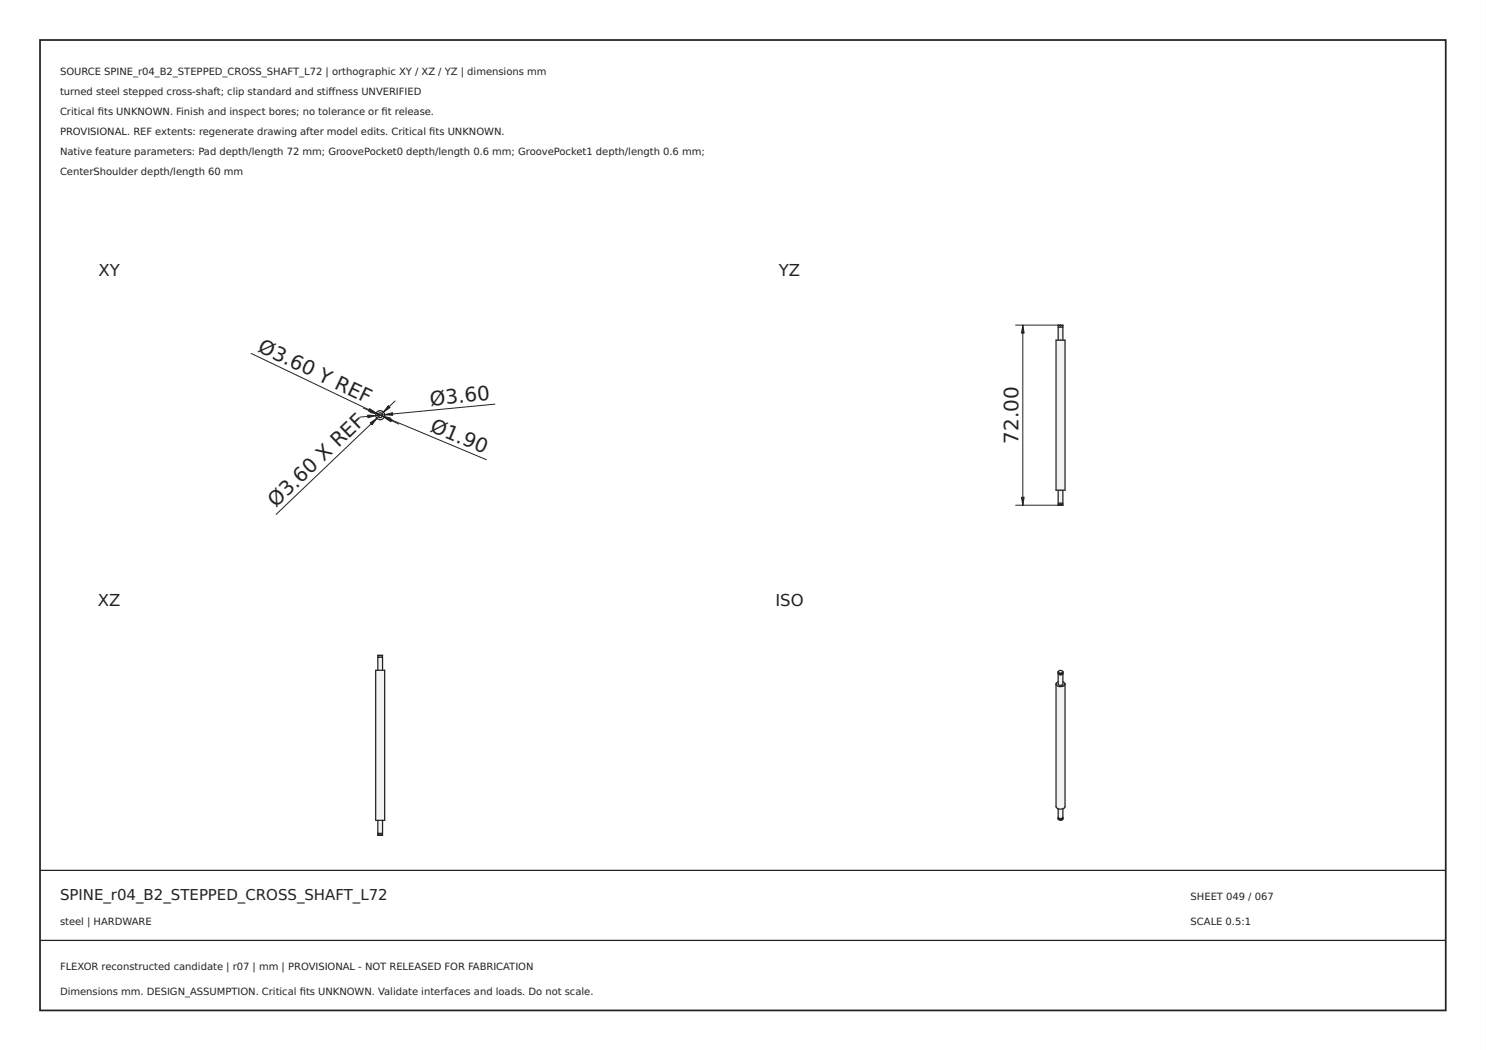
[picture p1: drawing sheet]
<svg xmlns="http://www.w3.org/2000/svg" width="297mm" height="210mm" viewBox="0 0 297 210" stroke-linecap="round" stroke-linejoin="round" font-family="sans-serif">
<path d="M0 0h297v210h-297zM0 0v210h297v-210z" fill="#000"/>
<path d="M8 8h281v194h-281z" fill="none" stroke="#222" stroke-width=".35"/>
<path d="M8 174h281zM8 188h281z" fill="#000" stroke="#222" stroke-width=".25"/>
<g fill="#f1f3f5">
<path d="M75.1 83a.9 .9 0 0 1 1.8 0 .9 .9 0 0 1-1.8 0zM75.5 83a.5 .5 0 0 1 1 0 .5 .5 0 0 1-1 0z" fill-rule="evenodd"/>
<circle cx="76" cy="83" r=".48"/>
</g>
<g fill="none" stroke="#212529" stroke-width=".25">
<circle cx="76" cy="83" r=".9"/>
<circle cx="76" cy="83" r=".48"/>
</g>
<path d="M50.2 70.6l29.5 14.2M72.6 81.6l24.6 10.3M79 80.2l-23.8 22.6M98.9 80.8l-27 2.6" fill="none" stroke="#212529" stroke-width=".2"/>
<g fill="#212529" stroke="#212529" stroke-width=".2">
<path d="M74 84.5l1.3-.9-.9 1.3z"/>
<path d="M77.6 81.1l.4 .4-1.4 .9z"/>
<path d="M73.9 81.7l1.3 .9-1.6-.4z"/>
<path d="M76.8 83.4l1.6 .4-.3 .5z"/>
<path d="M76.9 82.9l1.6-.4v.5z"/>
<path d="M73.5 83l1.6 .1-1.6 .4z"/>
<path d="M76.4 83.2l1.6 .4-.2 .4z"/>
<path d="M74.2 81.9l1.4 .9-1.6-.4z"/>
</g>
<g fill="#f1f3f5">
<path d="M75.5 166.9l1 .1z" fill-rule="evenodd"/>
<path d="M75.6 166.6h.8v.3h-.8z" fill-rule="evenodd"/>
<path d="M75.5 164h1v2.6h-1z" fill-rule="evenodd"/>
<path d="M75.1 134h1.8v30h-1.8z" fill-rule="evenodd"/>
<path d="M75.5 131.4h1v2.6h-1z" fill-rule="evenodd"/>
<path d="M75.6 131.1h.8v.3h-.8z" fill-rule="evenodd"/>
<path d="M75.5 131l1 .1z" fill-rule="evenodd"/>
</g>
<path d="M75.1 134h1.8v30h-1.8zM75.5 134v-2.6h1v2.6M75.5 131l1 .1zM75.6 131.1v.3M76.4 131.1v.3M75.5 166.9l1 .1zM75.5 164v2.6h1v-2.6M75.6 166.6v.3M76.4 166.6v.3" fill="none" stroke="#212529" stroke-width=".25"/>
<g fill="#f1f3f5">
<path d="M211.5 100.9l1 .1z" fill-rule="evenodd"/>
<path d="M211.5 98h1v2.6h-1z" fill-rule="evenodd"/>
<path d="M211.1 68h1.8v30h-1.8z" fill-rule="evenodd"/>
<path d="M211.5 65.4h1v2.6h-1z" fill-rule="evenodd"/>
<path d="M211.5 65l1 .1z" fill-rule="evenodd"/>
</g>
<path d="M211.1 68h1.8v30h-1.8zM211.5 68v-2.6h1v2.6M211.5 65l1 .1zM211.6 65.1v.3M212.4 65.1v.3M211.5 98v2.6h1v-2.6M211.5 100.9l1 .1zM211.6 100.6v.3M212.4 100.6v.3" fill="none" stroke="#212529" stroke-width=".25"/>
<path d="M203 65h9M204.5 65v36M203 101h9" fill="none" stroke="#212529" stroke-width=".2"/>
<g fill="#212529" stroke="#212529" stroke-width=".2">
<path d="M204.5 65l.2 1.6h-.5z"/>
<path d="M204.2 99.4h.5l-.2 1.6z"/>
</g>
<g fill="#f1f3f5">
<path d="M211.6 163.5a.43 .43 0 0 0 .4 .4 .43 .43 0 0 0 .4-.4 .43 .43 0 0 1-.4 .4 .43 .43 0 0 1-.4-.4z" fill-rule="evenodd"/>
<path d="M211.5 161.7h1v1.7a.54 .54 0 0 1-1 0z" fill-rule="evenodd"/>
<path d="M211.6 163.5l.3 .1 .5-.1a.43 .43 0 0 1-.4 .4 .43 .43 0 0 1-.4-.4z" fill-rule="evenodd"/>
<path d="M211.1 136.7a1.03 1.03 0 0 0 1.8 0v24.5a1 1 0 0 1-.9 .6 1 1 0 0 1-.9-.6z" fill-rule="evenodd"/>
<path d="M211.3 136.4l.2-.1v.4a.55 .55 0 0 0 1 0v-.4a.45 .45 0 0 1 .4 .6 1.1 1.1 0 0 1-1.8-.2z" fill-rule="evenodd"/>
<path d="M211.5 134.6a.55 .55 0 0 0 1 0v2.1a.55 .55 0 0 1-1 0z" fill-rule="evenodd"/>
<path d="M211.6 134.5a.43 .43 0 0 0 .4 .4 .43 .43 0 0 0 .4-.4 .43 .43 0 0 1-.4 .4 .43 .43 0 0 1-.4-.4z" fill-rule="evenodd"/>
<path d="M211.6 134.5l.3 .2 .5-.2a.43 .43 0 0 1-.4 .4 .43 .43 0 0 1-.4-.4z" fill-rule="evenodd"/>
<path d="M211.5 134.3a.55 .55 0 0 0 1 0 .49 .49 0 0 1-.5 .4 .49 .49 0 0 1-.5-.4z" fill-rule="evenodd"/>
<path d="M211.6 134.2l.2-.1a.44 .44 0 0 1 .6 .3 .46 .46 0 0 1-.5 .2 .46 .46 0 0 1-.3-.4z" fill-rule="evenodd"/>
</g>
<g fill="none" stroke="#212529" stroke-width=".25">
<path d="M211.1 136.7v24.5a1.03 1.03 0 0 0 1.8 0v-24.5M211.1 136.7a1.03 1.03 0 0 0 1.8 0M211.5 136.3l-.4 .4M211.5 134.6v2.1a.55 .55 0 0 0 1 0v-2.1M211.5 134.6a.55 .55 0 0 0 1 0M211.5 134.6l.1-.1a.43 .43 0 0 0 .4 .4 .43 .43 0 0 0 .4-.4l.1 .1M211.5 134.3a.49 .49 0 0 0 .5 .4 .49 .49 0 0 0 .5-.4M211.5 134.3a.55 .55 0 0 0 1 0M211.5 134.3a.55 .55 0 0 1 1 0M212.5 136.3l.4 .4M211.5 163.6a.49 .49 0 0 0 .5 .4 .49 .49 0 0 0 .5-.4M211.5 163.6a.55 .55 0 0 0 1 0"/>
<path d="M211.5 163.6l.1-.1a.43 .43 0 0 0 .4 .4 .43 .43 0 0 0 .4-.4l.1 .1M211.5 161.7v1.7a.55 .55 0 0 0 1 0v-1.7"/>
</g>
<g font-size="4" fill="#212529">
<text x="51.3" y="70.1" transform="rotate(26 51.3 70.1)">Ø3.60 Y REF</text>
<text x="86" y="81.1" transform="rotate(-5 86 81.1)">Ø3.60</text>
<text x="85.8" y="86.1" transform="rotate(23 85.8 86.1)">Ø1.90</text>
<text x="203.6" y="88.7" transform="rotate(-90 203.6 88.7)">72.00</text>
<text x="55.1" y="101.6" transform="rotate(-44 55.1 101.6)">Ø3.60 X REF</text>
</g>
<g font-size="3.3" fill="#212529">
<text x="19.7" y="55.1">XY</text>
<text x="155.7" y="55.1">YZ</text>
<text x="19.6" y="121.1">XZ</text>
<text x="155" y="121.1">ISO</text>
</g>
<text font-size="3" fill="#222" x="12" y="180">SPINE_r04_B2_STEPPED_CROSS_SHAFT_L72</text>
<g font-size="2" fill="#222">
<text x="12" y="15">SOURCE SPINE_r04_B2_STEPPED_CROSS_SHAFT_L72 | orthographic XY / XZ / YZ | dimensions mm</text>
<text x="12" y="19">turned steel stepped cross-shaft; clip standard and stifness UNVERIFIED</text>
<text x="12" y="23">Critical fts UNKNOWN. Finish and inspect bores; no tolerance or ft release.</text>
<text x="19.6" y="23">i</text>
<text x="65.7" y="19">f</text>
<text x="76.3" y="23">i</text>
<text x="12" y="27">PROVISIONAL. REF extents: regenerate drawing after model edits. Critical fts UNKNOWN.</text>
<text x="85.8" y="27">i</text>
<text x="12" y="31">Native feature parameters: Pad depth/length 72 mm; GroovePocket0 depth/length 0.6 mm; GroovePocket1 depth/length 0.6 mm;</text>
<text x="12" y="35">CenterShoulder depth/length 60 mm</text>
<text x="238" y="180">SHEET 049 / 067</text>
<text x="12" y="185">steel | HARDWARE</text>
<text x="238" y="185">SCALE 0.5:1</text>
<text x="12" y="194">FLEXOR reconstructed candidate | r07 | mm | PROVISIONAL - NOT RELEASED FOR FABRICATION</text>
<text x="12" y="199">Dimensions mm. DESIGN_ASSUMPTION. Critical fts UNKNOWN. Validate interfaces and loads. Do not scale.</text>
<text x="59.9" y="199">i</text>
</g>
</svg>
